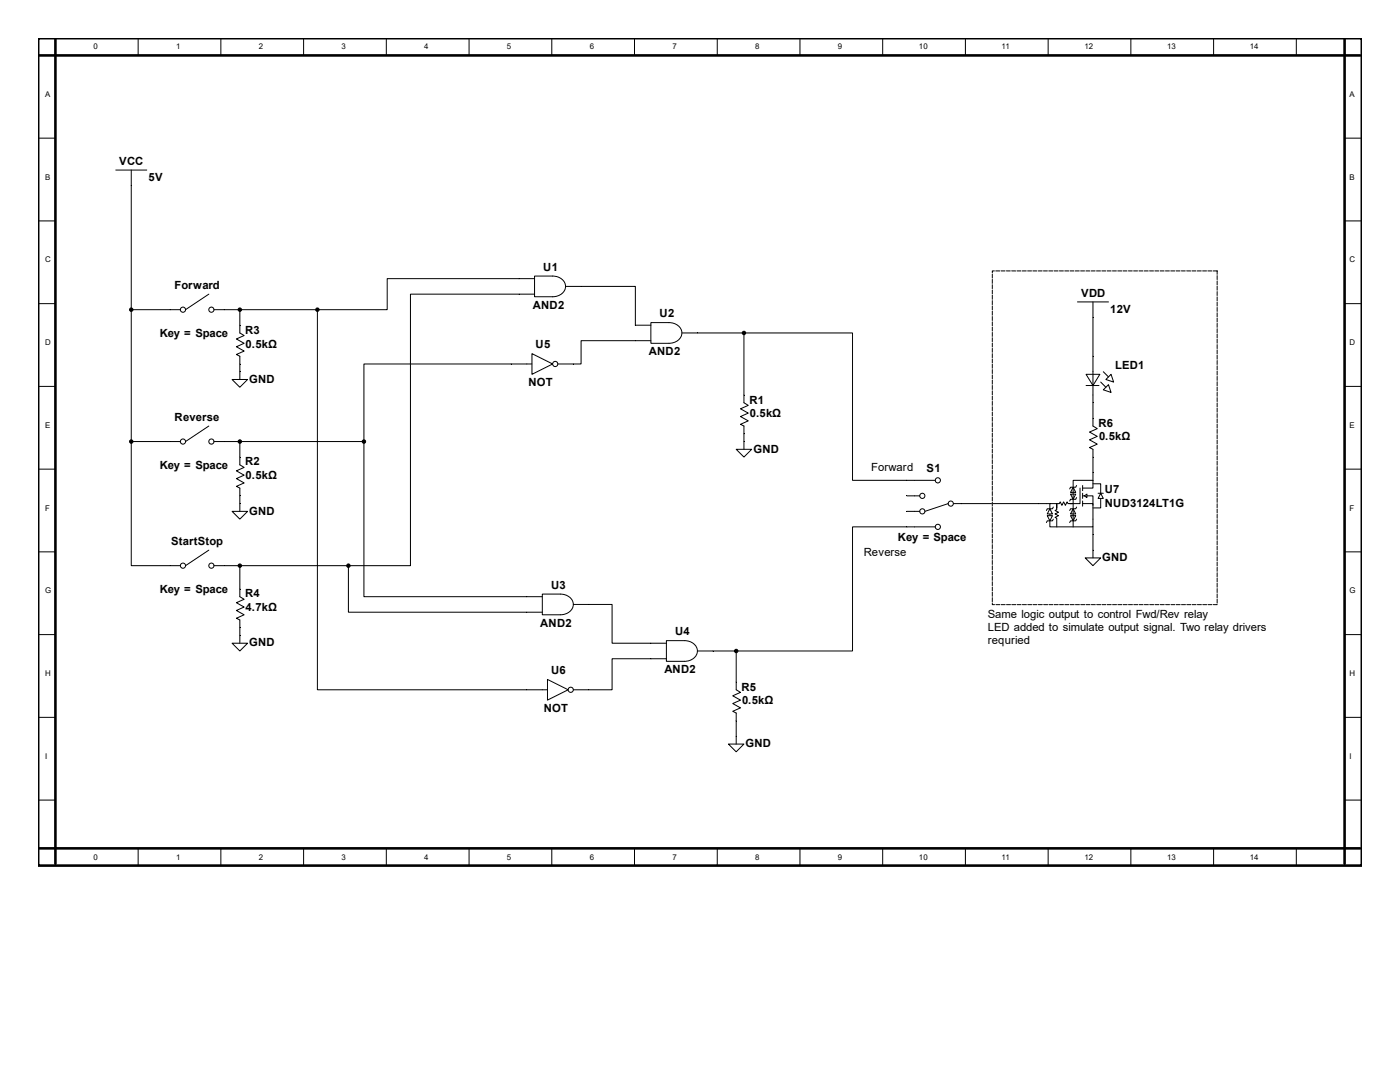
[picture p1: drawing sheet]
<svg xmlns="http://www.w3.org/2000/svg" width="279mm" height="216mm" viewBox="0 0 279 216" stroke-linecap="round" stroke-linejoin="round" font-family="sans-serif">
<path d="M7.6 7.6h264.2v165.1h-264.2zM7.6 11.1h263.8M11.1 7.6v164.8M268.3 7.6v164.8M7.6 169.3h263.8" fill="none" stroke="#000" stroke-width=".52"/>
<g fill="none" stroke="#000" stroke-width=".2">
<path d="M27.6 7.6v3.5M44.1 7.6v3.5M60.6 7.6v3.5M77.1 7.6v3.5M93.6 7.6v3.5M110.1 7.6v3.5M126.6 7.6v3.5M143.1 7.6v3.5M159.6 7.6v3.5M176.2 7.6v3.5M192.7 7.6v3.5M209.2 7.6v3.5"/>
<path d="M225.7 7.6v3.5M242.2 7.6v3.5M258.7 7.6v3.5M7.6 27.6h3.5M23.1 33.9h6.2M26.2 33.9v54.2M268.3 27.6h3.5M7.6 44.1h3.5M41.7 58.7l-4.7 3.1M106.7 55.1h3.6a2.15 2.15 0 0 1 2.3 3 2.65 2.65 0 0 1-2.3 1.1h-3.6zM106.7 58.7h-24.8v54.2h-12.4M106.7 55.6h-29.4v6.2h-14"/>
<path d="M112.9 57.1h3.1M268.3 44.1h3.5M7.6 60.6h3.5M7.6 77.1h3.5M26.2 61.8h9.8M42.7 61.8h20.6M46.3 75.7h3.1l-1.5 1.6zM47.9 61.8v4.6l.8 .6-1.5 .6 1.5 .9-1.5 .7 1.5 .8-1.5 .7 .7 .4v4.6M63.3 61.8v75.8h46M106.2 70.6l4.1 2-4.1 2.1zM106.2 72.6h-33.6v15.5M111.3 72.6h3.1"/>
<path d="M126.8 64.9h3.1M126.8 68h3.1M129.9 64.4h3.6a2.15 2.15 0 0 1 2.3 2.9 2.65 2.65 0 0 1-2.3 1.2h-3.6zM136.1 66.4h3.1M268.3 60.6h3.5M268.3 77.1h3.5M7.6 93.6h3.5M26.2 88.1v24.8h9.8M26.2 88.1h9.8M41.7 85l-4.7 3.1M42.7 88.1h29.9M47.9 88.1v4.6l.8 .6-1.5 .7 1.5 .8-1.5 .7 1.5 .9-1.5 .6 .7 .4v4.6"/>
<path d="M72.6 88.1v31h35.6M146.9 89.7h3.1l-1.5 1.5zM148.5 89.7v-4.7l-.7-.3 1.5-.7-1.5-.9 1.5-.7-1.5-.8 1.5-.7-.8-.5v-14h21.6v29.4h16.6M181 98.9h2.6M215.5 97.4v3.1h-1.5M216.1 98.9h2v1.9M218.1 83.5v1.5l.9 .5-1.6 .7 1.6 .9-1.6 .7 1.6 .8-1.6 .7 .7 .4v1.5M218.1 95.8v1.6h-2M268.3 93.6h3.5M7.6 110.1h3.5M41.7 109.8l-4.7 3.1M42.7 112.9h26.8"/>
<path d="M46.3 102h3.1l-1.5 1.6zM47.9 112.9v6.2l.8 .5-1.5 .7 1.5 .8-1.5 .7 1.5 .9-1.5 .7 .7 .3v4.6M69.5 112.9v9.3h38.7M108.2 118.5h3.6a2.15 2.15 0 0 1 2.4 3 2.65 2.65 0 0 1-2.4 1.2h-3.6zM181 102h2.6M186.7 105.1h-16.6v24.8h-23.2v7.7l.9 .6-1.6 .6 1.6 .9-1.6 .7 1.6 .8-1.6 .7 .7 .4v6.2M189.2 100.5l-4.6 1.5M190.3 100.5h1.5M216.1 100.5h2v3.1M268.3 110.1h3.5M7.6 126.6h3.5M46.3 128.3h3.1l-1.5 1.6z"/>
<path d="M109.3 135.6l4.1 2-4.1 2.1zM114.4 120.6h3.1M114.4 137.6h3.1M129.9 128.3h3.1M129.9 131.4h3.1M133 127.8h3.6a2.15 2.15 0 0 1 2.3 3 2.65 2.65 0 0 1-2.3 1.2h-3.6zM139.2 129.9h3.1M268.3 126.6h3.5M7.6 143.1h3.5M7.6 159.6h3.5M145.4 148.5h3.1l-1.6 1.5zM268.3 143.1h3.5"/>
<path d="M268.3 159.6h3.5M27.6 169.3v3.4M44.1 169.3v3.4M60.6 169.3v3.4M77.1 169.3v3.4M93.6 169.3v3.4M110.1 169.3v3.4M126.6 169.3v3.4M143.1 169.3v3.4M159.6 169.3v3.4M176.2 169.3v3.4M192.7 169.3v3.4"/>
<path d="M209.2 169.3v3.4M225.7 169.3v3.4M242.2 169.3v3.4M258.7 169.3v3.4"/>
<circle cx="36.5" cy="61.8" r=".52"/>
<circle cx="42.2" cy="61.8" r=".52"/>
<circle cx="110.8" cy="72.6" r=".52"/>
<circle cx="36.5" cy="88.1" r=".52"/>
<circle cx="42.2" cy="88.1" r=".52"/>
<circle cx="184.1" cy="98.9" r=".52"/>
<circle cx="187.2" cy="95.8" r=".52"/>
<circle cx="36.5" cy="112.9" r=".52"/>
<circle cx="42.2" cy="112.9" r=".52"/>
<circle cx="184.1" cy="102" r=".52"/>
<circle cx="187.2" cy="105.1" r=".52"/>
<circle cx="189.7" cy="100.5" r=".52"/>
<circle cx="113.9" cy="137.6" r=".52"/>
</g>
<g fill="#000" stroke="#000" stroke-width=".2">
<circle cx="26.2" cy="61.8" r=".34"/>
<circle cx="47.9" cy="61.8" r=".34"/>
<circle cx="63.3" cy="61.8" r=".34"/>
<circle cx="148.5" cy="66.4" r=".34"/>
<circle cx="26.2" cy="88.1" r=".34"/>
<circle cx="47.9" cy="88.1" r=".34"/>
<circle cx="72.6" cy="88.1" r=".34"/>
<circle cx="47.9" cy="112.9" r=".34"/>
<circle cx="69.5" cy="112.9" r=".34"/>
<circle cx="146.9" cy="129.9" r=".34"/>
</g>
<path d="M216.4 98.9l.5-.3v.7z" fill="#fff" stroke="#000" stroke-width=".2"/>
<path d="M216.1 96.9v1M216.1 98.4v1.1M216.1 100v1M218.1 96.5h1.6v4.8h-1.6M213.5 100.5h.5h-.9l-.1-.4-.4 .7-.3-.7-.4 .7-.3-.7-.2 .4h-1.9v4.6h8.6v-1.5" fill="none" stroke="#000" stroke-width=".2"/>
<path d="M219.7 98.4l.5 1.1h-1z" fill="#fff" stroke="#000" stroke-width=".2"/>
<path d="M219.2 98.4h1" fill="none" stroke="#000" stroke-width=".2"/>
<path d="M214.2 97.2l.5 1.1h-1z" fill="#fff" stroke="#000" stroke-width=".2"/>
<path d="M214.9 96.9l-.2 .3h-1l-.2 .4" fill="none" stroke="#000" stroke-width=".2"/>
<path d="M213.7 98.6h1l-.5 1z" fill="#fff" stroke="#000" stroke-width=".2"/>
<path d="M214.9 99.3l-.2 .3h-1l-.2 .4" fill="none" stroke="#000" stroke-width=".2"/>
<path d="M214.2 101.5l.5 1.1h-1z" fill="#fff" stroke="#000" stroke-width=".2"/>
<path d="M214.9 101.2l-.2 .3h-1l-.2 .4" fill="none" stroke="#000" stroke-width=".2"/>
<path d="M213.7 102.9h1l-.5 1z" fill="#fff" stroke="#000" stroke-width=".2"/>
<path d="M214.9 103.6l-.2 .3h-1l-.2 .4" fill="none" stroke="#000" stroke-width=".2"/>
<path d="M209.5 101.5l.5 1.1h-1z" fill="#fff" stroke="#000" stroke-width=".2"/>
<path d="M210.2 101.2l-.2 .3h-1l-.2 .4" fill="none" stroke="#000" stroke-width=".2"/>
<path d="M209 102.9h1l-.5 1z" fill="#fff" stroke="#000" stroke-width=".2"/>
<path d="M218.1 91.2v4.6h-3.9v9.3M191.8 100.5h17.7M210.2 103.6l-.2 .3h-1l-.2 .4M210.9 101.3v-.8v1.2l-.3 .2 .6 .3-.6 .4 .6 .3-.6 .3 .3 .2v1.7M216.6 111.3h3.1l-1.6 1.6zM218.1 105.1v6.2" fill="none" stroke="#000" stroke-width=".2"/>
<path d="M216.7 74.7h2.8l-1.4 2.2z" fill="#fff" stroke="#000" stroke-width=".2"/>
<g fill="none" stroke="#000" stroke-width=".2">
<path d="M116 57.1h10.8v7.8M126.8 68h-10.8v4.6h-1.6M139.2 66.4h9.3M215 60.2h6.2M216.7 76.9h2.6M218.1 60.2v23.3M219.7 76.2l1 1.1M220.2 74.2l1 1M221.2 76.8l.5 1.5-1.5-.5zM221.7 74.7l.5 1.5-1.5-.5zM117.5 120.6h4.7v7.7h7.7M129.9 131.4h-7.7v6.2h-4.7"/>
<path d="M142.3 129.9h4.6"/>
</g>
<path d="M198 54.1h44.9v66.5h-44.9z" fill="none" stroke="#fff" stroke-width=".2" stroke-dasharray=".8 .3" stroke-dashoffset=".8"/>
<path d="M198 54.1h44.9v66.5h-44.9z" fill="none" stroke="#000" stroke-width=".2" stroke-dasharray=".8 .3"/>
<g font-size="2.2">
<text x="23.8" y="32.9">VCC</text>
<text x="29.6" y="36.2">5V</text>
<text x="34.8" y="57.6">Forward</text>
<text x="108.4" y="54">U1</text>
<text x="215.8" y="59.2">VDD</text>
<text x="106.3" y="61.6">AND2</text>
<text x="131.6" y="63.3">U2</text>
<text x="221.6" y="62.4">12V</text>
<text x="31.9" y="67.3">Key = Space</text>
<text x="48.9" y="66.6">R3</text>
<text x="49" y="69.3">0.5kΩ</text>
<text x="106.8" y="69.5">U5</text>
<text x="129.5" y="70.9">AND2</text>
<text x="49.7" y="76.4">GND</text>
<text x="105.5" y="77">NOT</text>
<text x="222.5" y="73.6">LED1</text>
<text x="34.8" y="83.9">Reverse</text>
<text x="149.6" y="80.5">R1</text>
<text x="149.6" y="83.3">0.5kΩ</text>
<text x="219.2" y="85.1">R6</text>
<text x="219.3" y="87.9">0.5kΩ</text>
<text x="31.9" y="93.6">Key = Space</text>
<text x="48.9" y="92.9">R2</text>
<text x="49" y="95.6">0.5kΩ</text>
<text x="150.4" y="90.3">GND</text>
<text x="173.9" y="93.9">Forward</text>
<text x="184.9" y="94.3">S1</text>
<text x="220.5" y="98.4">U7</text>
<text x="220.5" y="101.1">NUD3124LT1G</text>
<text x="49.7" y="102.7">GND</text>
<text x="34.2" y="108.7">StartStop</text>
<text x="172.4" y="111">Reverse</text>
<text x="179.2" y="108">Key = Space</text>
<text x="220" y="112">GND</text>
<text x="31.9" y="118.4">Key = Space</text>
<text x="48.9" y="119.2">R4</text>
<text x="110" y="117.5">U3</text>
<text x="49" y="122">4.7kΩ</text>
<text x="107.8" y="125.1">AND2</text>
<text x="197.1" y="123.3">Same logic output to control Fwd/Rev relay</text>
<text x="197.1" y="125.9">LED added to simulate output signal. Two relay drivers</text>
<text x="49.7" y="129">GND</text>
<text x="134.7" y="126.8">U4</text>
<text x="197.1" y="128.4">requried</text>
<text x="110" y="134.5">U6</text>
<text x="132.6" y="134.3">AND2</text>
<text x="148" y="137.8">R5</text>
<text x="108.5" y="142.1">NOT</text>
<text x="148.1" y="140.5">0.5kΩ</text>
<text x="148.8" y="149.1">GND</text>
</g>
<g font-size="1.6">
<text x="18.6" y="9.9">0</text>
<text x="35.1" y="9.9">1</text>
<text x="51.6" y="9.9">2</text>
<text x="68.2" y="9.9">3</text>
<text x="84.7" y="9.9">4</text>
<text x="101.2" y="9.9">5</text>
<text x="117.7" y="9.9">6</text>
<text x="134.2" y="9.9">7</text>
<text x="150.7" y="9.9">8</text>
<text x="167.2" y="9.9">9</text>
<text x="183.4" y="9.9">10</text>
<text x="199.9" y="9.9">11</text>
<text x="216.4" y="9.9">12</text>
<text x="232.9" y="9.9">13</text>
<text x="249.4" y="9.9">14</text>
<text x="9" y="19.3">A</text>
<text x="269.3" y="19.3">A</text>
<text x="9" y="35.9">B</text>
<text x="269.3" y="35.9">B</text>
<text x="9" y="52.4">C</text>
<text x="269.3" y="52.4">C</text>
<text x="9" y="68.9">D</text>
<text x="269.3" y="68.9">D</text>
<text x="9" y="85.4">E</text>
<text x="269.3" y="85.4">E</text>
<text x="9" y="101.9">F</text>
<text x="269.3" y="101.9">F</text>
<text x="9" y="118.4">G</text>
<text x="269.3" y="118.4">G</text>
<text x="9" y="134.9">H</text>
<text x="269.3" y="134.9">H</text>
<text x="9" y="151.4">I</text>
<text x="269.3" y="151.4">I</text>
<text x="18.6" y="171.5">0</text>
<text x="35.1" y="171.5">1</text>
<text x="51.6" y="171.5">2</text>
<text x="68.2" y="171.5">3</text>
<text x="84.7" y="171.5">4</text>
<text x="101.2" y="171.5">5</text>
<text x="117.7" y="171.5">6</text>
<text x="134.2" y="171.5">7</text>
<text x="150.7" y="171.5">8</text>
<text x="167.2" y="171.5">9</text>
<text x="183.4" y="171.5">10</text>
<text x="199.9" y="171.5">11</text>
<text x="216.4" y="171.5">12</text>
<text x="232.9" y="171.5">13</text>
<text x="249.4" y="171.5">14</text>
</g>
</svg>
